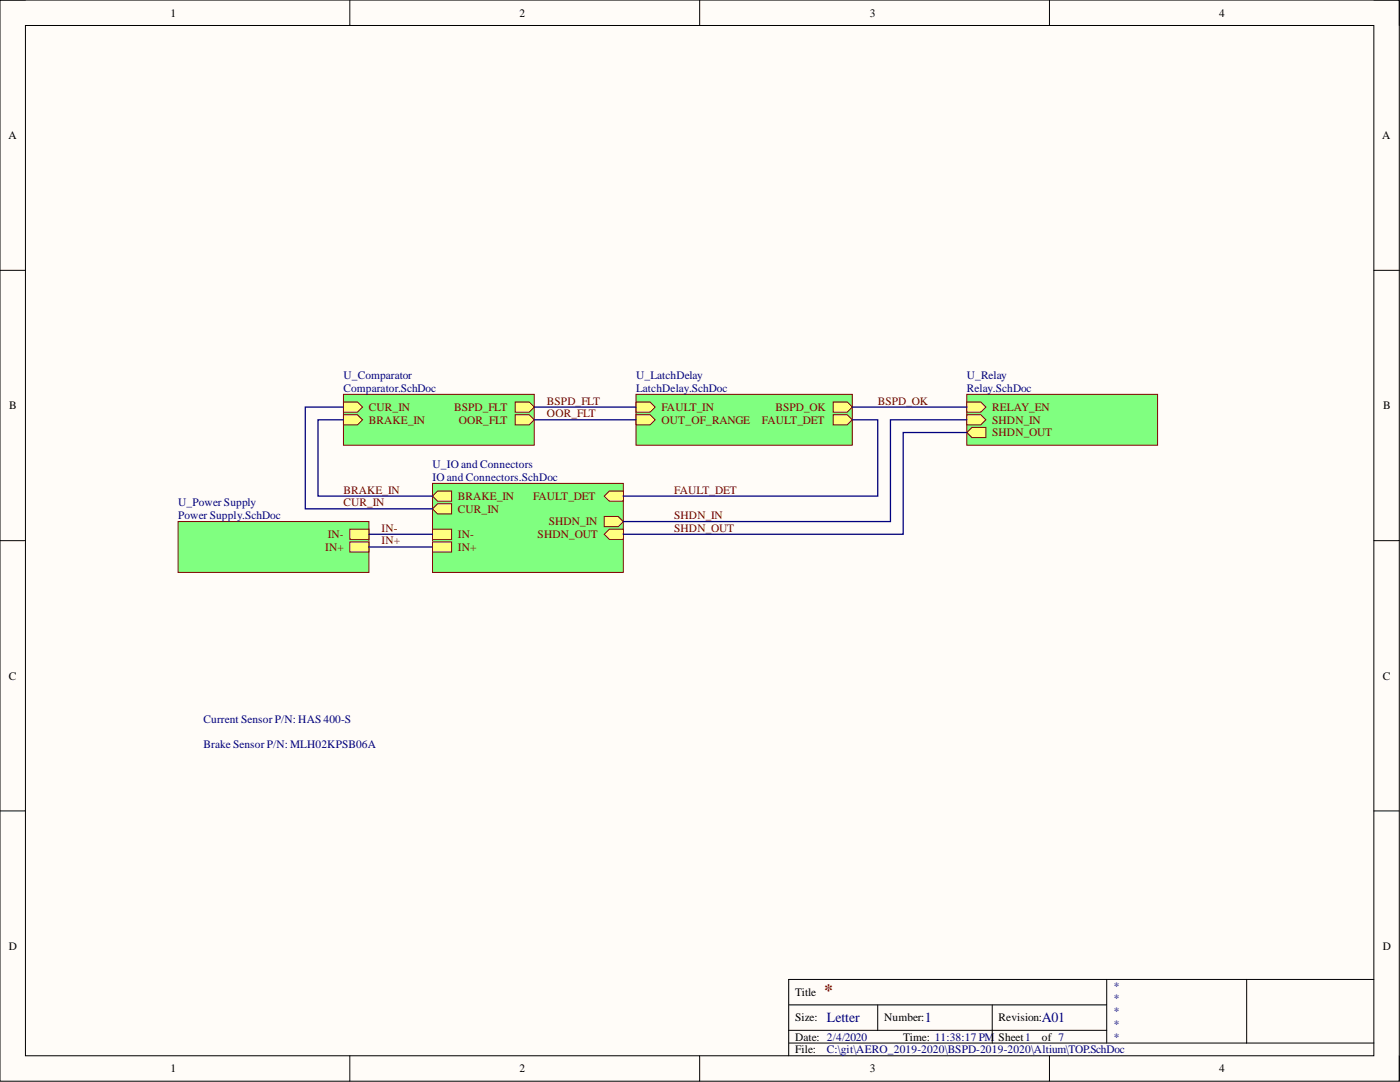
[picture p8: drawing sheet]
<svg xmlns="http://www.w3.org/2000/svg" width="279mm" height="216mm" viewBox="0 0 279 216" stroke-linecap="round" stroke-linejoin="round" font-family="sans-serif">
<path d="M0 0h279.3v215.7h-279.3z" fill-rule="evenodd" fill="#fffcf8"/>
<path d="M0 0h279.3v215.7h-279.3z" fill="none" stroke="#000" stroke-width=".2"/>
<path d="M5.1 5.1h269.1v205.6h-269.1z" fill-rule="evenodd" fill="#fffcf8"/>
<g fill="none" stroke="#000" stroke-width=".2">
<path d="M0 0h5.1M5.1 5.1h269.1v205.6h-269.1zM69.8 0v5.1M139.6 0v5.1M209.4 0v5.1M274.2 0h5.1v5.1M0 53.9h5.1M274.2 53.9h5.1M0 107.9h5.1M274.2 107.9h5.1M0 161.8h5.1M274.2 161.8h5.1"/>
<path d="M220.9 195.4v12.7M248.8 195.4v12.7M274.2 195.4h-116.8v15.3M69.8 210.7v5M139.6 210.7v5M157.4 200.5h63.5M157.4 208.1h116.8M157.4 205.6h63.5M175.2 200.5v5.1M198 200.5v7.6M209.4 210.7v5M279.3 210.7v5"/>
</g>
<path d="M68.5 78.7h38.1v10.1h-38.1z" fill-rule="evenodd" fill="#80ff80"/>
<path d="M68.5 78.7h38.1v10.1h-38.1z" fill="none" stroke="#800000" stroke-width=".2"/>
<path d="M102.8 82.8h2.8l1 1-1 1h-2.8z" fill-rule="evenodd" fill="#ffff80"/>
<path d="M102.8 82.8h2.8l1 1-1 1h-2.8z" fill="none" stroke="#800000" stroke-width=".2"/>
<path d="M68.5 80.2h2.8l1.1 1-1.1 1h-2.8z" fill-rule="evenodd" fill="#ffff80"/>
<path d="M68.5 80.2h2.8l1.1 1-1.1 1h-2.8z" fill="none" stroke="#800000" stroke-width=".2"/>
<path d="M102.8 80.2h2.8l1 1-1 1h-2.8z" fill-rule="evenodd" fill="#ffff80"/>
<path d="M102.8 80.2h2.8l1 1-1 1h-2.8z" fill="none" stroke="#800000" stroke-width=".2"/>
<path d="M68.5 82.8h2.8l1.1 1-1.1 1h-2.8z" fill-rule="evenodd" fill="#ffff80"/>
<path d="M68.5 82.8h2.8l1.1 1-1.1 1h-2.8z" fill="none" stroke="#800000" stroke-width=".2"/>
<path d="M126.9 78.7h43.2v10.1h-43.2z" fill-rule="evenodd" fill="#80ff80"/>
<path d="M126.9 78.7h43.2v10.1h-43.2z" fill="none" stroke="#800000" stroke-width=".2"/>
<path d="M126.9 80.2h2.8l1 1-1 1h-2.8z" fill-rule="evenodd" fill="#ffff80"/>
<path d="M126.9 80.2h2.8l1 1-1 1h-2.8z" fill="none" stroke="#800000" stroke-width=".2"/>
<path d="M166.3 82.8h2.8l1 1-1 1h-2.8z" fill-rule="evenodd" fill="#ffff80"/>
<path d="M166.3 82.8h2.8l1 1-1 1h-2.8z" fill="none" stroke="#800000" stroke-width=".2"/>
<path d="M166.3 80.2h2.8l1 1-1 1h-2.8z" fill-rule="evenodd" fill="#ffff80"/>
<path d="M166.3 80.2h2.8l1 1-1 1h-2.8z" fill="none" stroke="#800000" stroke-width=".2"/>
<path d="M126.9 82.8h2.8l1 1-1 1h-2.8z" fill-rule="evenodd" fill="#ffff80"/>
<path d="M126.9 82.8h2.8l1 1-1 1h-2.8z" fill="none" stroke="#800000" stroke-width=".2"/>
<path d="M35.5 104.1h38.1v10.1h-38.1z" fill-rule="evenodd" fill="#80ff80"/>
<path d="M35.5 104.1h38.1v10.1h-38.1z" fill="none" stroke="#800000" stroke-width=".2"/>
<path d="M69.8 105.6h3.8v2h-3.8z" fill-rule="evenodd" fill="#ffff80"/>
<path d="M69.8 105.6h3.8v2h-3.8z" fill="none" stroke="#800000" stroke-width=".2"/>
<path d="M69.8 108.1h3.8v2.1h-3.8z" fill-rule="evenodd" fill="#ffff80"/>
<path d="M69.8 108.1h3.8v2.1h-3.8z" fill="none" stroke="#800000" stroke-width=".2"/>
<path d="M192.9 78.7h38.1v10.1h-38.1z" fill-rule="evenodd" fill="#80ff80"/>
<path d="M192.9 78.7h38.1v10.1h-38.1z" fill="none" stroke="#800000" stroke-width=".2"/>
<path d="M192.9 80.2h2.8l1 1-1 1h-2.8z" fill-rule="evenodd" fill="#ffff80"/>
<path d="M192.9 80.2h2.8l1 1-1 1h-2.8z" fill="none" stroke="#800000" stroke-width=".2"/>
<path d="M192.9 82.8h2.8l1 1-1 1h-2.8z" fill-rule="evenodd" fill="#ffff80"/>
<path d="M192.9 82.8h2.8l1 1-1 1h-2.8z" fill="none" stroke="#800000" stroke-width=".2"/>
<path d="M192.9 86.3l1.1-1h2.7v2h-2.7z" fill-rule="evenodd" fill="#ffff80"/>
<path d="M192.9 86.3l1.1-1h2.7v2h-2.7z" fill="none" stroke="#800000" stroke-width=".2"/>
<path d="M86.3 96.5h38.1v17.7h-38.1z" fill-rule="evenodd" fill="#80ff80"/>
<path d="M86.3 96.5h38.1v17.7h-38.1z" fill="none" stroke="#800000" stroke-width=".2"/>
<path d="M120.6 106.6l1-1h2.8v2h-2.8z" fill-rule="evenodd" fill="#ffff80"/>
<path d="M120.6 106.6l1-1h2.8v2h-2.8z" fill="none" stroke="#800000" stroke-width=".2"/>
<path d="M120.6 103.1h2.8l1 1-1 1h-2.8z" fill-rule="evenodd" fill="#ffff80"/>
<path d="M120.6 103.1h2.8l1 1-1 1h-2.8z" fill="none" stroke="#800000" stroke-width=".2"/>
<path d="M86.3 108.1h3.8v2.1h-3.8z" fill-rule="evenodd" fill="#ffff80"/>
<path d="M86.3 108.1h3.8v2.1h-3.8z" fill="none" stroke="#800000" stroke-width=".2"/>
<path d="M86.3 105.6h3.8v2h-3.8z" fill-rule="evenodd" fill="#ffff80"/>
<path d="M86.3 105.6h3.8v2h-3.8z" fill="none" stroke="#800000" stroke-width=".2"/>
<path d="M120.6 99l1-1h2.8v2h-2.8z" fill-rule="evenodd" fill="#ffff80"/>
<path d="M120.6 99l1-1h2.8v2h-2.8z" fill="none" stroke="#800000" stroke-width=".2"/>
<path d="M86.3 101.5l1-1h2.8v2h-2.8z" fill-rule="evenodd" fill="#ffff80"/>
<path d="M86.3 101.5l1-1h2.8v2h-2.8z" fill="none" stroke="#800000" stroke-width=".2"/>
<path d="M86.3 99l1-1h2.8v2h-2.8z" fill-rule="evenodd" fill="#ffff80"/>
<path d="M86.3 99l1-1h2.8v2h-2.8z" fill="none" stroke="#800000" stroke-width=".2"/>
<path d="M68.5 81.2h-7.6v20.3h25.4M68.5 83.8h-5v15.2h22.8M106.6 81.2h20.3M106.6 83.8h20.3M170.1 83.8h5.1v15.2h-50.8M170.1 81.2h22.8M192.9 86.3h-12.7v20.3h-55.8M192.9 83.8h-15.2v20.3h-53.3M73.6 109.1h12.7M73.6 106.6h12.7" fill="none" stroke="#000080" stroke-width=".25"/>
<text font-size="3.5" fill="#800000" x="164.5" y="198.7">*</text>
<g font-size="2.8" fill="#000080">
<text x="165" y="204">Letter</text>
<text x="184.6" y="204">1</text>
<text x="207.9" y="204">A01</text>
</g>
<g font-size="2.3">
<text x="34" y="3.3">1</text>
<text x="103.7" y="3.3">2</text>
<text x="173.6" y="3.3">3</text>
<text x="243.3" y="3.3">4</text>
<text x="1.7" y="27.8">A</text>
<text x="275.9" y="27.8">A</text>
<text x="1.9" y="81.7">B</text>
<text x="276" y="81.7">B</text>
<text x="1.8" y="135.6">C</text>
<text x="276" y="135.6">C</text>
<text x="1.8" y="189.5">D</text>
<text x="276" y="189.5">D</text>
<text x="158.7" y="198.7">Title</text>
<text x="158.7" y="203.8">Size:</text>
<text x="176.4" y="203.8">Number:</text>
<text x="199.3" y="203.8">Revision:</text>
<text x="158.7" y="207.6">Date: 2/4/2020</text>
<text x="180.2" y="207.6">Time: 11:38:17 PM</text>
<text x="199.3" y="207.6">Sheet1</text>
<text x="207.9" y="207.6">of 7</text>
<text x="34" y="214">1</text>
<text x="103.7" y="214">2</text>
<text x="158.7" y="210.2">File:</text>
<text x="173.6" y="214">3</text>
<text x="243.3" y="214">4</text>
</g>
<g font-size="2.3" fill="#000080">
<text x="68.5" y="75.6">U_Comparator</text>
<text x="126.9" y="75.6">U_LatchDelay</text>
<text x="192.9" y="75.6">U_Relay</text>
<text x="68.5" y="78.2">Comparator.SchDoc</text>
<text x="126.9" y="78.2">LatchDelay.SchDoc</text>
<text x="192.9" y="78.2">Relay.SchDoc</text>
<text x="86.3" y="93.4">U_IO and Connectors</text>
<text x="86.3" y="95.9">IO and Connectors.SchDoc</text>
<text x="35.5" y="101">U_Power Supply</text>
<text x="35.5" y="103.6">Power Supply.SchDoc</text>
<text x="40.6" y="144.2">Current Sensor P/N: HAS 400-S</text>
<text x="40.6" y="149.2">Brake Sensor P/N: MLH02KPSB06A</text>
<text x="222.1" y="197.5">*</text>
<text x="222.1" y="200">*</text>
<text x="222.1" y="202.5">*</text>
<text x="222.1" y="205.1">*</text>
<text x="222.1" y="207.6">*</text>
<text x="165" y="210.2">C:\git\AERO_2019-2020\BSPD-2019-2020\Altium\TOP.SchDoc</text>
</g>
<g font-size="2.3" fill="#800000">
<text x="73.6" y="82">CUR_IN</text>
<text x="90.6" y="82">BSPD_FLT</text>
<text x="109.2" y="83.3">OOR_FLT</text>
<text x="109.2" y="80.7">BSPD_FLT</text>
<text x="132" y="82">FAULT_IN</text>
<text x="154.8" y="82">BSPD_OK</text>
<text x="175.2" y="80.7">BSPD_OK</text>
<text x="198" y="82">RELAY_EN</text>
<text x="73.6" y="84.5">BRAKE_IN</text>
<text x="91.6" y="84.5">OOR_FLT</text>
<text x="132" y="84.5">OUT_OF_RANGE</text>
<text x="152.1" y="84.5">FAULT_DET</text>
<text x="198" y="84.5">SHDN_IN</text>
<text x="198" y="87.1">SHDN_OUT</text>
<text x="68.5" y="98.5">BRAKE_IN</text>
<text x="68.5" y="101">CUR_IN</text>
<text x="91.4" y="99.8">BRAKE_IN</text>
<text x="106.4" y="99.8">FAULT_DET</text>
<text x="134.6" y="98.5">FAULT_DET</text>
<text x="65.4" y="107.4">IN-</text>
<text x="76.2" y="106.1">IN-</text>
<text x="91.4" y="107.4">IN-</text>
<text x="91.4" y="102.3">CUR_IN</text>
<text x="107.3" y="107.4">SHDN_OUT</text>
<text x="109.5" y="104.8">SHDN_IN</text>
<text x="134.6" y="103.6">SHDN_IN</text>
<text x="134.6" y="106.1">SHDN_OUT</text>
<text x="64.9" y="109.9">IN+</text>
<text x="76.2" y="108.6">IN+</text>
<text x="91.4" y="109.9">IN+</text>
</g>
</svg>
